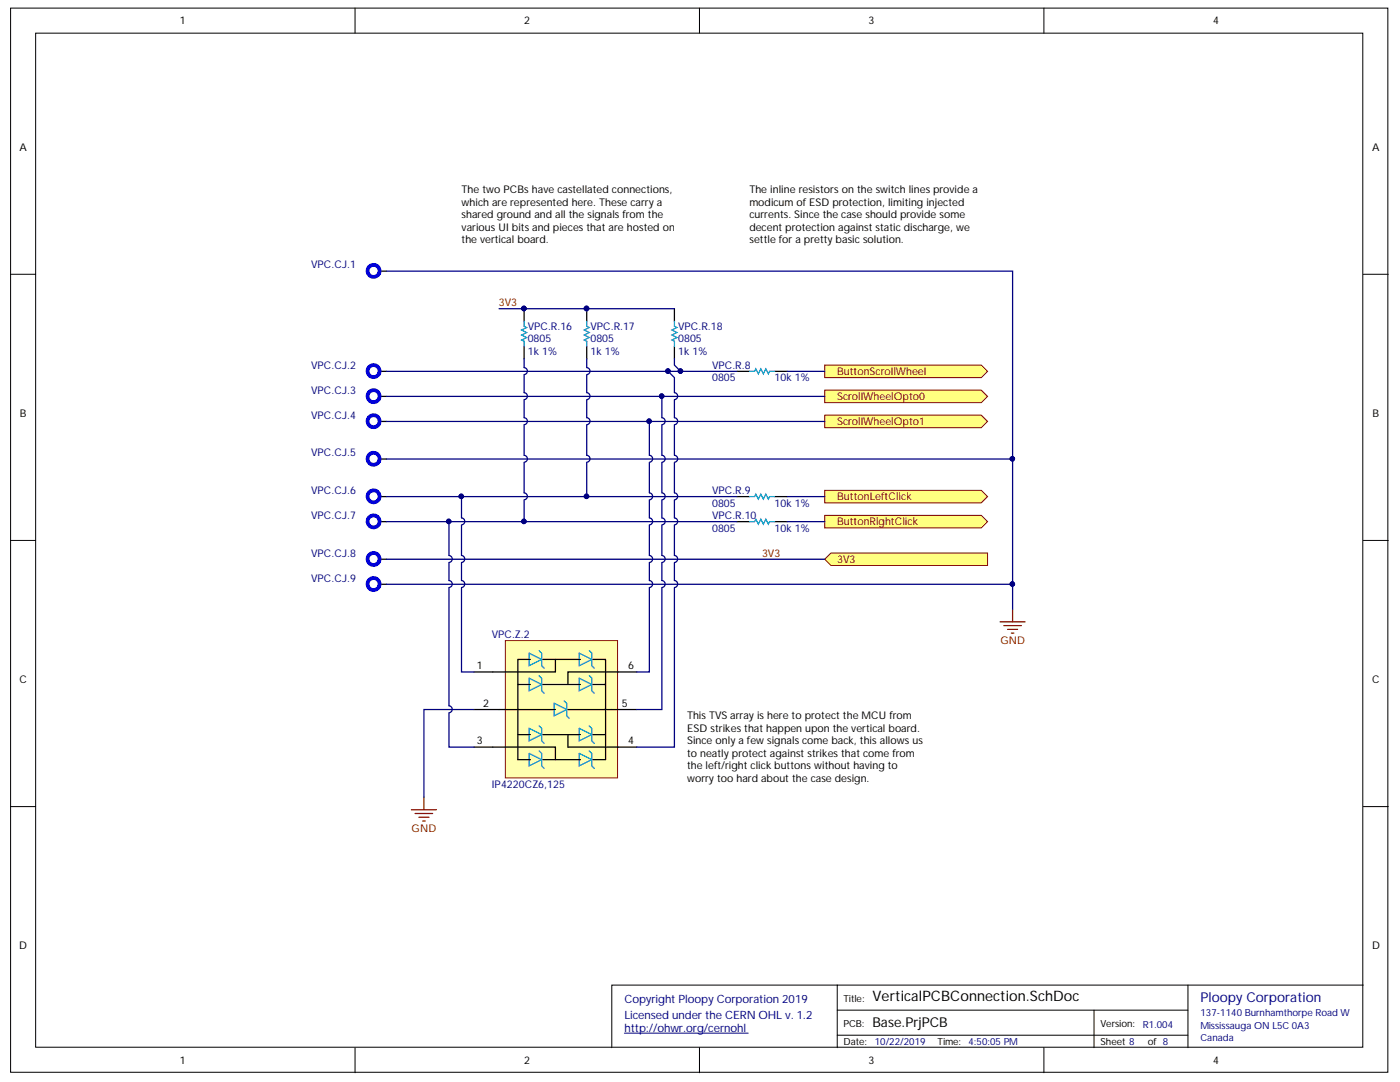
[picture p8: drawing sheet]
<svg xmlns="http://www.w3.org/2000/svg" width="279mm" height="216mm" viewBox="0 0 279 216" stroke-linecap="round" stroke-linejoin="round" font-family="sans-serif">
<g fill="#fff" stroke="#000" stroke-width=".2">
<path d="M2.1 1.6h274.9v212.4h-274.9z"/>
<path d="M7.1 6.6h264.9v202.4h-264.9z"/>
</g>
<g fill="none" stroke="#000" stroke-width=".2">
<path d="M70.9 1.6v5M139.6 1.6v5M208.3 1.6v5M2.1 54.7h5M272.1 54.7h5M2.1 107.8h5M272.1 107.8h5M2.1 160.9h5M272.1 160.9h5M167.1 196.6h-45v12.5M237.1 196.6v12.5M272.1 196.6h-105v12.5"/>
<path d="M70.9 209.1v5M139.6 209.1v5M167.1 201.6h70M167.1 206.6h70M208.3 209.1v5M218.3 201.6v7.5"/>
</g>
<path d="M124.6 206.2h24.7" fill="none" stroke="#000080" stroke-width=".2"/>
<path d="M75.9 54.1h1.2M75.9 74.1h1.2M75.9 79.1h1.2M75.9 84.1h1.2M75.9 99.1h1.2M75.9 91.6h1.2M75.9 104.1h1.2M75.9 111.6h1.2M75.9 116.6h1.2" fill="none" stroke="#000" stroke-width=".25"/>
<g fill="none" stroke="#00f" stroke-width=".75">
<path d="M75.6 54.6a1.2 1.2 0 0 0-.9-1.7 1.2 1.2 0 0 0-1.3 1.5 1.2 1.2 0 0 0 1.9 .6l.3-.3M75.6 74.6a1.2 1.2 0 0 0-.9-1.7 1.2 1.2 0 0 0-1.3 1.5 1.2 1.2 0 0 0 1.9 .6l.3-.3M75.6 79.6a1.2 1.2 0 0 0-.9-1.7 1.2 1.2 0 0 0-1.3 1.5 1.2 1.2 0 0 0 1.9 .6l.3-.3M75.6 84.6a1.2 1.2 0 0 0-.9-1.7 1.2 1.2 0 0 0-1.3 1.5 1.2 1.2 0 0 0 1.9 .5l.3-.2M75.6 92.1a1.2 1.2 0 0 0-.9-1.8 1.2 1.2 0 0 0-1.3 1.6 1.2 1.2 0 0 0 1.9 .5l.3-.2M75.6 104.6a1.2 1.2 0 0 0-.9-1.8 1.2 1.2 0 0 0-1.3 1.6 1.2 1.2 0 0 0 1.9 .5l.3-.2M75.6 112.1a1.2 1.2 0 0 0-.9-1.8 1.2 1.2 0 0 0-1.3 1.6 1.2 1.2 0 0 0 1.9 .5l.3-.2M75.6 117.1a1.2 1.2 0 0 0-.9-1.8 1.2 1.2 0 0 0-1.3 1.6 1.2 1.2 0 0 0 1.9 .5l.3-.2"/>
<circle cx="74.6" cy="99" r="1.2"/>
</g>
<path d="M92.1 36.6h42.4v14.9h-42.4z" fill="#fff" stroke="#fff" stroke-width=".2"/>
<path d="M199.6 124.1h5M200.3 124.8h3.5M201.1 125.6h2M201.8 126.3h.5M202.1 121.6v2.5" fill="none" stroke="#800000" stroke-width=".25"/>
<g fill="#ffff80" stroke="#800000" stroke-width=".2">
<path d="M164.6 72.8h31.2l1.3 1.3-1.3 1.2h-31.2z" fill-rule="evenodd"/>
<path d="M164.6 77.8h31.2l1.3 1.3-1.3 1.2h-31.2z" fill-rule="evenodd"/>
<path d="M164.6 82.8h31.2l1.3 1.3-1.3 1.2h-31.2z" fill-rule="evenodd"/>
<path d="M164.6 97.8h31.2l1.3 1.3-1.3 1.2h-31.2z" fill-rule="evenodd"/>
<path d="M164.6 102.8h31.2l1.3 1.3-1.3 1.2h-31.2z" fill-rule="evenodd"/>
<path d="M164.6 111.6l1.2-1.3h31.3v2.5h-31.3z" fill-rule="evenodd"/>
</g>
<path d="M147.1 74.1h2.5M154.6 74.1h2.5M147.1 99.1h2.5M154.6 99.1h2.5M147.1 104.1h2.5M154.6 104.1h2.5" fill="none" stroke="#000" stroke-width=".25"/>
<path d="M149.6 74.1h1l.2-.5 .5 1 .5-1 .5 1 .5-1 .5 1 .3-.5h1M149.6 99.1h1l.2-.5 .5 1 .5-1 .5 1 .5-1 .5 1 .3-.5h1M149.6 104.1h1l.2-.5 .5 1 .5-1 .5 1 .5-1 .5 1 .3-.5h1" fill="none" stroke="#009cca" stroke-width=".25"/>
<path d="M149.6 36.6h47.4v14.9h-47.4z" fill="#fff" stroke="#fff" stroke-width=".2"/>
<path d="M100.8 127.8h22.4v27.4h-22.4z" fill="#ffffb0" stroke="#800000" stroke-width=".2"/>
<g fill="none" stroke="#000" stroke-width=".25">
<path d="M104.6 61.6v2.5M104.6 69.1v2.5M117.1 61.6v2.5M117.1 69.1v2.5M134.6 61.6v2.5M134.6 69.1v2.5M103.3 136.6h2.5M105.8 131.6h-2.5v20h2.5M108.3 131.6h7.5M108.3 136.6h7.5M110.8 131.6v2.5h-16.2M118.3 131.6h2.5v20h-2.5"/>
<path d="M118.3 136.6h2.5M127.1 134.1h-13.8v2.5M94.6 149.1h16.2v2.5M94.6 141.6h16.2M103.3 146.6h2.5M108.3 151.6h7.5M108.3 146.6h7.5M113.3 141.6h13.8M113.3 146.6v2.5h13.8M118.3 146.6h2.5"/>
</g>
<g fill="none" stroke="#009cca" stroke-width=".25">
<path d="M104.6 64.1v1l.5 .3-1 .5 1 .5-1 .4 1 .5-1 .5 .5 .3v1M117.1 64.1v1l.5 .3-1 .5 1 .5-1 .4 1 .5-1 .5 .5 .3v1M134.6 64.1v1l.5 .3-1 .5 1 .5-1 .4 1 .5-1 .5 .5 .3v1M105.6 130.3l2.5 1.3-2.5 1.2zM105.6 135.3l2.5 1.3-2.5 1.2zM107.6 129.8l.5 .5v2.5l.5 .5M107.6 134.8l.5 .5v2.5l.5 .5M112.6 139.8l.5 .5v2.5l.5 .5M115.6 130.3l2.5 1.3-2.5 1.2zM115.6 135.3l2.5 1.3-2.5 1.2zM117.6 129.8l.5 .5v2.5l.5 .5M117.6 134.8l.5 .5v2.5l.5 .5"/>
<path d="M105.6 145.3l2.5 1.3-2.5 1.2zM105.6 150.3l2.5 1.3-2.5 1.2zM107.6 144.8l.5 .5v2.5l.5 .5M107.6 149.8l.5 .5v2.5l.5 .5M110.6 140.3l2.5 1.3-2.5 1.2zM115.6 145.3l2.5 1.3-2.5 1.2zM115.6 150.3l2.5 1.3-2.5 1.2zM117.6 144.8l.5 .5v2.5l.5 .5M117.6 149.8l.5 .5v2.5l.5 .5"/>
</g>
<path d="M84.6 159.1v2.5M82.1 161.6h5M82.9 162.3h3.5M83.6 163.1h2M84.4 163.8h.5" fill="none" stroke="#800000" stroke-width=".25"/>
<path d="M137.1 141.6h47.4v19.9h-47.4z" fill="#fff" stroke="#fff" stroke-width=".2"/>
<g fill="#000080" stroke="#000080" stroke-width=".2">
<circle cx="117" cy="61.6" r=".45"/>
<circle cx="104.5" cy="61.6" r=".45"/>
<circle cx="202" cy="116.5" r=".45"/>
<circle cx="202" cy="91.5" r=".45"/>
<circle cx="92.1" cy="99" r=".45"/>
<circle cx="117" cy="99" r=".45"/>
<circle cx="89.6" cy="104" r=".45"/>
<circle cx="104.5" cy="104" r=".45"/>
<circle cx="132" cy="79" r=".45"/>
<circle cx="129.5" cy="84" r=".45"/>
<circle cx="133.3" cy="74" r=".45"/>
<circle cx="135.8" cy="74" r=".45"/>
</g>
<g fill="none" stroke="#000080" stroke-width=".25">
<path d="M77.1 54.1h125v67.5M77.1 79.1h87.5M77.1 74.1h70M99.6 61.6h35M104.6 71.6v1.7a.7 .7 0 0 1 .6 .8 .7 .7 0 0 1-.6 .6M104.6 74.8v3.5a.7 .7 0 0 1 .6 .7 .7 .7 0 0 1-.6 .7M104.6 79.8v3.5M117.1 71.6v1.7a.7 .7 0 0 1 .6 .8 .7 .7 0 0 1-.6 .6M117.1 74.8v3.5a.7 .7 0 0 1 .6 .7 .7 .7 0 0 1-.6 .7M117.1 79.8v3.5M132.1 79.1v4.2M133.3 74.1l1.3 1.2v3a.7 .7 0 0 1 .6 .7 .7 .7 0 0 1-.6 .7"/>
<path d="M134.6 71.6v1.2l1.2 1.3M134.6 79.8v3.5M157.1 74.1h7.5M77.1 99.1h70M77.1 84.1h87.5M77.1 91.6h125M92.1 99.1v4.2a.7 .7 0 0 1 .7 .7 .7 .7 0 0 1-.7 .7M104.6 83.3a.7 .7 0 0 1 .6 .7 .7 .7 0 0 1-.6 .7M104.6 84.8v6a.7 .7 0 0 1 .6 .7 .7 .7 0 0 1-.6 .7M104.6 92.3v6a.7 .7 0 0 1 .6 .7 .7 .7 0 0 1-.6 .7M104.6 99.8v4.3M117.1 83.3a.7 .7 0 0 1 .6 .7 .7 .7 0 0 1-.6 .7"/>
<path d="M117.1 84.8v6a.7 .7 0 0 1 .6 .7 .7 .7 0 0 1-.6 .7M117.1 92.3v6.8M129.6 99.8v3.5a.7 .7 0 0 1 .6 .7 .7 .7 0 0 1-.6 .7M129.6 92.3v6a.7 .7 0 0 1 .6 .7 .7 .7 0 0 1-.6 .7M129.6 84.1v6.7a.7 .7 0 0 1 .6 .7 .7 .7 0 0 1-.6 .7M132.1 83.3a.7 .7 0 0 1 .6 .7 .7 .7 0 0 1-.6 .7M132.1 99.8v3.5a.7 .7 0 0 1 .6 .7 .7 .7 0 0 1-.6 .7M132.1 92.3v6a.7 .7 0 0 1 .6 .7 .7 .7 0 0 1-.6 .7M132.1 84.8v6a.7 .7 0 0 1 .6 .7 .7 .7 0 0 1-.6 .7M134.6 83.3a.7 .7 0 0 1 .6 .7 .7 .7 0 0 1-.6 .7M134.6 99.8v3.5a.7 .7 0 0 1 .6 .7 .7 .7 0 0 1-.6 .7M134.6 92.3v6a.7 .7 0 0 1 .6 .7 .7 .7 0 0 1-.6 .7"/>
<path d="M134.6 84.8v6a.7 .7 0 0 1 .6 .7 .7 .7 0 0 1-.6 .7M157.1 99.1h7.5M77.1 104.1h70M77.1 116.6h125M77.1 111.6h87.5M89.6 104.1v6.7a.7 .7 0 0 1 .7 .7 .7 .7 0 0 1-.7 .7M89.6 112.3v3.5a.7 .7 0 0 1 .7 .7 .7 .7 0 0 1-.7 .7M89.6 117.3v23.5a.7 .7 0 0 1 .7 .7 .7 .7 0 0 1-.7 .7M92.1 104.8v6a.7 .7 0 0 1 .7 .7 .7 .7 0 0 1-.7 .7M92.1 112.3v3.5a.7 .7 0 0 1 .7 .7 .7 .7 0 0 1-.7 .7M92.1 117.3v16.8h2.5M129.6 117.3v16.8h-2.5"/>
<path d="M129.6 112.3v3.5a.7 .7 0 0 1 .6 .7 .7 .7 0 0 1-.6 .7M129.6 104.8v6a.7 .7 0 0 1 .6 .7 .7 .7 0 0 1-.6 .7M132.1 117.3v24.3h-5M132.1 112.3v3.5a.7 .7 0 0 1 .6 .7 .7 .7 0 0 1-.6 .7M132.1 104.8v6a.7 .7 0 0 1 .6 .7 .7 .7 0 0 1-.6 .7M134.6 117.3v31.8h-7.5M134.6 112.3v3.5a.7 .7 0 0 1 .6 .7 .7 .7 0 0 1-.6 .7M134.6 104.8v6a.7 .7 0 0 1 .6 .7 .7 .7 0 0 1-.6 .7M157.1 104.1h7.5M89.6 142.3v6.8h5M94.6 141.6h-10v17.5"/>
</g>
<text font-size="2.9" x="174.1" y="199.8">VerticalPCBConnection.SchDoc</text>
<text font-size="2.7" fill="#000080" x="239.6" y="200">Ploopy Corporation</text>
<text font-size="2.7" x="174.1" y="204.8">Base.PrjPCB</text>
<g font-size="2.3" fill="#000080">
<text x="124.6" y="200.2">Copyright Ploopy Corporation 2019</text>
<text x="124.6" y="203.4">Licensed under the CERN OHL v. 1.2</text>
<text x="124.6" y="205.9">http://ohwr.org/cernohl</text>
</g>
<g font-size="2.1">
<text x="35.9" y="4.8">1</text>
<text x="104.6" y="4.8">2</text>
<text x="173.3" y="4.8">3</text>
<text x="242.1" y="4.8">4</text>
<text x="3.9" y="30.1">A</text>
<text x="273.8" y="30.1">A</text>
<text x="92.1" y="38.6">The two PCBs have castellated connections,</text>
<text x="92.1" y="41.1">which are represented here. These carry a</text>
<text x="149.6" y="38.6">The inline resistors on the switch lines provide a</text>
<text x="149.6" y="41.1">modicum of ESD protection, limiting injected</text>
<text x="92.1" y="43.6">shared ground and all the signals from the</text>
<text x="92.1" y="46.1">various UI bits and pieces that are hosted on</text>
<text x="149.6" y="43.6">currents. Since the case should provide some</text>
<text x="149.6" y="46.1">decent protection against static discharge, we</text>
<text x="92.1" y="48.5">the vertical board.</text>
<text x="149.6" y="48.5">settle for a pretty basic solution.</text>
<text x="4" y="83.2">B</text>
<text x="273.9" y="83.2">B</text>
<text x="3.9" y="136.3">C</text>
<text x="95.2" y="133.5">1</text>
<text x="125.4" y="133.5">6</text>
<text x="273.8" y="136.3">C</text>
<text x="96.4" y="141.1">2</text>
<text x="124.1" y="141.1">5</text>
<text x="137.1" y="143.5">This TVS array is here to protect the MCU from</text>
<text x="95.2" y="148.5">3</text>
<text x="125.4" y="148.5">4</text>
<text x="137.1" y="146.1">ESD strikes that happen upon the vertical board.</text>
<text x="137.1" y="148.5">Since only a few signals come back, this allows us</text>
<text x="137.1" y="151.1">to neatly protect against strikes that come from</text>
<text x="137.1" y="153.5">the left/right click buttons without having to</text>
<text x="137.1" y="156">worry too hard about the case design.</text>
<text x="3.8" y="189.4">D</text>
<text x="273.8" y="189.4">D</text>
<text x="35.9" y="212.3">1</text>
<text x="104.6" y="212.3">2</text>
<text x="173.3" y="212.3">3</text>
<text x="242.1" y="212.3">4</text>
</g>
<g font-size="2.1" fill="#000080">
<text x="62.1" y="53.5">VPC.CJ.1</text>
<text x="105.3" y="65.8">VPC.R.16</text>
<text x="117.8" y="65.8">VPC.R.17</text>
<text x="135.3" y="65.8">VPC.R.18</text>
<text x="105.3" y="70.8">1k 1%</text>
<text x="105.3" y="68.3">0805</text>
<text x="117.8" y="70.8">1k 1%</text>
<text x="117.8" y="68.3">0805</text>
<text x="135.3" y="70.8">1k 1%</text>
<text x="135.3" y="68.3">0805</text>
<text x="62.1" y="73.6">VPC.CJ.2</text>
<text x="142.1" y="73.6">VPC.R.8</text>
<text x="142.1" y="76">0805</text>
<text x="154.6" y="76">10k 1%</text>
<text x="62.1" y="78.6">VPC.CJ.3</text>
<text x="62.1" y="83.6">VPC.CJ.4</text>
<text x="62.1" y="91.1">VPC.CJ.5</text>
<text x="62.1" y="98.5">VPC.CJ.6</text>
<text x="142.1" y="98.5">VPC.R.9</text>
<text x="142.1" y="101.1">0805</text>
<text x="154.6" y="101.1">10k 1%</text>
<text x="62.1" y="103.5">VPC.CJ.7</text>
<text x="142.1" y="103.5">VPC.R.10</text>
<text x="142.1" y="106.1">0805</text>
<text x="154.6" y="106.1">10k 1%</text>
<text x="62.1" y="111">VPC.CJ.8</text>
<text x="62.1" y="116">VPC.CJ.9</text>
<text x="98.1" y="127.3">VPC.Z.2</text>
<text x="98.1" y="157.3">IP4220CZ6,125</text>
</g>
<g font-size="2.1" fill="#800000">
<text x="99.6" y="61.1">3V3</text>
<text x="167.1" y="74.8">ButtonScrollWheel</text>
<text x="167.1" y="79.8">ScrollWheelOpto0</text>
<text x="167.1" y="84.8">ScrollWheelOpto1</text>
<text x="167.1" y="99.8">ButtonLeftClick</text>
<text x="167.1" y="104.8">ButtonRightClick</text>
<text x="152.1" y="111">3V3</text>
<text x="167.1" y="112.3">3V3</text>
<text x="199.6" y="128.6">GND</text>
<text x="82.1" y="166">GND</text>
</g>
<g font-size="1.9">
<text x="168.3" y="199.9">Title:</text>
<text x="168.3" y="208.6">Date:</text>
<text x="168.3" y="204.8">PCB:</text>
<text x="187.1" y="208.6">Time:</text>
<text x="219.6" y="204.8">Version:</text>
<text x="219.6" y="208.6">Sheet 8</text>
<text x="229.1" y="208.6">of 8</text>
</g>
<g font-size="1.9" fill="#000080">
<text x="239.6" y="202.8">137-1140 Burnhamthorpe Road W</text>
<text x="174.6" y="208.6">10/22/2019</text>
<text x="193.3" y="208.6">4:50:05 PM</text>
<text x="228.1" y="205.1">R1.004</text>
<text x="239.6" y="205.3">Mississauga ON L5C 0A3</text>
<text x="239.6" y="207.8">Canada</text>
</g>
</svg>
